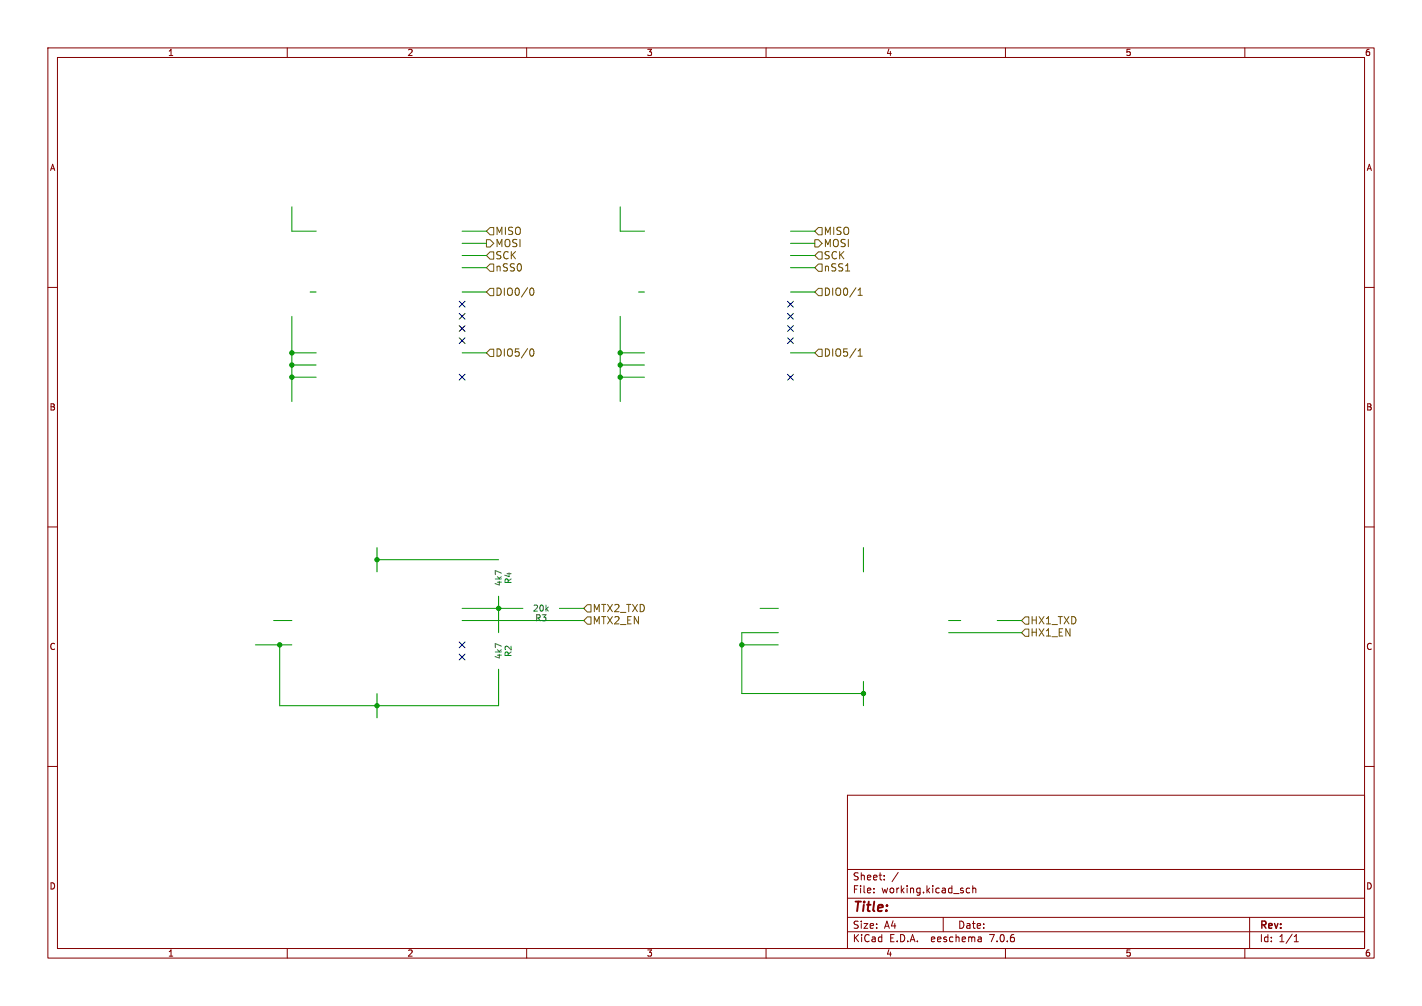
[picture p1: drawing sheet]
<svg xmlns="http://www.w3.org/2000/svg" width="297mm" height="210mm" viewBox="0 0 297 210" stroke-linecap="round" stroke-linejoin="round" font-family="sans-serif">
<g fill="none" stroke="#840000" stroke-width=".21">
<path d="M10 10h277v190h-277zM12 12h273v186h-273zM60 10v2M110 10v2M160 10v2M210 10v2M260 10v2M10 60h2M285 60h2M10 110h2M285 110h2M10 160h2"/>
<path d="M285 160h2M177 166h108v32h-108zM60 198v2M110 198v2M160 198v2M177 194.5h108M177 191.5h108M177 187.5h108M177 181.5h108M182.5 186.3v.1M182.5 185.5v.1M184.7 183.6v.1"/>
<path d="M184.7 182.8v.1M187.6 182.1l-1.3 2M197 191.5v3M202.5 185.5l-.4-.1-.3 .3 .2 .6h.5M203.2 185.5l.2-.1 .3 .1 .1 .9M203.2 184.9v1.5M204.9 195.7l.1 .9M205 196.5l-.2 .1M205 196h-.2M210 198v2M260 198v2M261 191.5v6.5"/>
<path d="M270.3 196.6h.9M270.3 195.5l.4-.4v1.5"/>
</g>
<g fill="none" stroke="#725600" stroke-width=".21">
<path d="M101.6 48.3l.8-.8h.7v1.5h-.7zM101.6 50h.8l.7 .8-.7 .8h-.8zM102.4 55.1h.7v1.5h-.7l-.8-.7zM102.4 52.6h.7v1.5h-.7l-.8-.8zM170.2 50h.7l.8 .8-.8 .8h-.7zM170.9 55.1h.8v1.5h-.8l-.7-.7zM170.9 52.6h.8v1.5h-.8l-.7-.8zM170.9 47.5h.8v1.5h-.8l-.7-.7zM176.6 56.6h.9M102.4 60.2h.7v1.5h-.7l-.8-.7zM102.4 72.9h.7v1.5h-.7l-.8-.7zM110.7 60.4l.3-.3a.81 .81 0 0 1 .5 .8 .81 .81 0 0 1-.5 .8l-.3-.3"/>
<path d="M110.7 73.1l.3-.3a.81 .81 0 0 1 .5 .8 .81 .81 0 0 1-.5 .8l-.3-.3M170.9 72.9h.8v1.5h-.8l-.7-.7zM170.9 60.2h.8v1.5h-.8l-.7-.7zM179.2 61.7h.9M179.2 74.4h.9M179.2 60.6l.5-.5v1.6M179.2 73.3l.5-.5v1.6M122.7 126.2h.7v1.6h-.7l-.8-.8zM122.7 128.8h.7v1.5h-.7l-.8-.8zM214.1 128.8h.8v1.5h-.8l-.7-.8zM214.1 131.3h.8v1.5h-.8l-.7-.7z"/>
</g>
<g fill="none" stroke="#009600" stroke-width=".21">
<path d="M61 43.2v5.1h5M96.5 48.3h5.1M96.5 50.8h5.1M96.5 55.9h5.1M96.5 53.3h5.1M129.5 43.2v5.1h5.1M165.1 48.3h5.1M165.1 50.8h5.1M165.1 55.9h5.1M165.1 53.3h5.1M61 76.2h5M61 78.7h5"/>
<path d="M61 73.7h5M61 66v17.8M64.8 61h1.2M96.5 73.7h5.1M96.5 61h5.1M129.5 66v17.8M129.5 76.2h5.1M129.5 78.7h5.1M129.5 73.7h5.1M133.3 61h1.3M165.1 73.7h5.1M165.1 61h5.1"/>
<path d="M78.7 114.3v5.1M78.7 116.8h25.4M180.3 114.3v5.1M53.3 134.6h7.7M57.1 129.5h3.9M58.4 134.6v12.7h45.7v-7.6M96.5 127h12.7M96.5 129.5h25.4M104.1 124.5v7.6M116.8 127h5.1M154.9 134.6h7.7M158.7 127h3.9"/>
<path d="M162.6 132.1h-7.7v12.7h25.4M198.1 129.5h2.6M198.1 132.1h15.3M208.3 129.5h5.1M78.7 144.8v5.1M180.3 142.2v5.1"/>
</g>
<g fill="none" stroke="#000084" stroke-width=".21">
<path d="M95.9 65.4l1.2 1.2M95.9 70.5l1.2 1.2M95.9 78.1l1.2 1.2M95.9 62.9l1.2 1.2M95.9 68l1.2 1.2M97.1 65.4l-1.2 1.2M97.1 70.5l-1.2 1.2M97.1 78.1l-1.2 1.2M97.1 62.9l-1.2 1.2M97.1 68l-1.2 1.2M164.5 62.9l1.2 1.2M164.5 78.1l1.2 1.2"/>
<path d="M164.5 70.5l1.2 1.2M164.5 65.4l1.2 1.2M164.5 68l1.2 1.2M165.7 62.9l-1.2 1.2M165.7 65.4l-1.2 1.2M165.7 78.1l-1.2 1.2M165.7 70.5l-1.2 1.2M165.7 68l-1.2 1.2M95.9 134l1.2 1.2M95.9 136.6l1.2 1.2M97.1 134l-1.2 1.2M97.1 136.6l-1.2 1.2"/>
</g>
<g fill="#009600" stroke="#009600" stroke-width=".21">
<circle cx="61" cy="78.7" r=".46"/>
<circle cx="78.7" cy="116.8" r=".46"/>
<circle cx="58.4" cy="134.6" r=".46"/>
<circle cx="78.7" cy="147.3" r=".46"/>
<circle cx="104.1" cy="127" r=".46"/>
<circle cx="129.5" cy="73.7" r=".46"/>
<circle cx="129.5" cy="76.2" r=".46"/>
<circle cx="61" cy="76.2" r=".46"/>
<circle cx="61" cy="73.7" r=".46"/>
<circle cx="129.5" cy="78.7" r=".46"/>
<circle cx="154.9" cy="134.6" r=".46"/>
<circle cx="180.3" cy="144.8" r=".46"/>
</g>
<text font-size="2.8" fill="#840000" x="178" y="190.9">Title:</text>
<g font-size="2.1" fill="#725600">
<text x="103.4" y="49.3">MISO</text>
<text x="103.4" y="51.8">MOSI</text>
<text x="171.9" y="49.3">MISO</text>
<text x="171.9" y="51.8">MOSI</text>
<text x="103.4" y="56.9">nSS0</text>
<text x="103.4" y="54.3">SCK</text>
<text x="171.9" y="56.9">nSS1</text>
<text x="171.9" y="54.3">SCK</text>
<text x="103.4" y="62">DIO0/0</text>
<text x="171.9" y="62">DIO0/1</text>
<text x="103.4" y="74.7">DIO5/0</text>
<text x="171.9" y="74.7">DIO5/1</text>
<text x="123.7" y="128">MTX2_TXD</text>
<text x="123.7" y="130.5">MTX2_EN</text>
<text x="215.1" y="130.5">HX1_TXD</text>
<text x="215.1" y="133.1">HX1_EN</text>
</g>
<g font-size="2.1" fill="#840000">
<text x="178" y="184">Sheet:</text>
<text x="178" y="186.7">File:</text>
<text x="184.1" y="186.7">working.kicad_sch</text>
<text x="178" y="196.9">KiCad</text>
<text x="178" y="194.1">Size:</text>
<text x="184.7" y="194.1">A4</text>
<text x="185.7" y="196.9">E.D.A.</text>
<text x="194.6" y="196.9">eeschema</text>
<text x="200" y="194.1">Date:</text>
<text x="207" y="196.9">7.0.6</text>
<text x="263" y="194.3">Rev:</text>
<text x="263" y="196.9">Id:</text>
<text x="267.1" y="196.9">1/1</text>
</g>
<g font-size="1.8" fill="#840000">
<text x="35" y="11.9">1</text>
<text x="85" y="11.9">2</text>
<text x="135" y="11.9">3</text>
<text x="185" y="11.9">4</text>
<text x="235" y="11.9">5</text>
<text x="285" y="11.9">6</text>
<text x="10.3" y="35.9">A</text>
<text x="285.3" y="35.9">A</text>
<text x="10.3" y="85.9">B</text>
<text x="285.3" y="85.9">B</text>
<text x="10.3" y="135.9">C</text>
<text x="285.3" y="135.9">C</text>
<text x="10.3" y="185.9">D</text>
<text x="285.3" y="185.9">D</text>
<text x="35" y="199.9">1</text>
<text x="85" y="199.9">2</text>
<text x="135" y="199.9">3</text>
<text x="185" y="199.9">4</text>
<text x="235" y="199.9">5</text>
<text x="285" y="199.9">6</text>
</g>
<g font-size="1.8" fill="#006464">
<text x="105" y="122.5" transform="rotate(-90 105 122.5)">4k7</text>
<text x="107" y="122" transform="rotate(-90 107 122)">R4</text>
<text x="111.2" y="127.9">20k</text>
<text x="111.7" y="129.9">R3</text>
<text x="105" y="137.7" transform="rotate(-90 105 137.7)">4k7</text>
<text x="107" y="137.2" transform="rotate(-90 107 137.2)">R2</text>
</g>
</svg>
